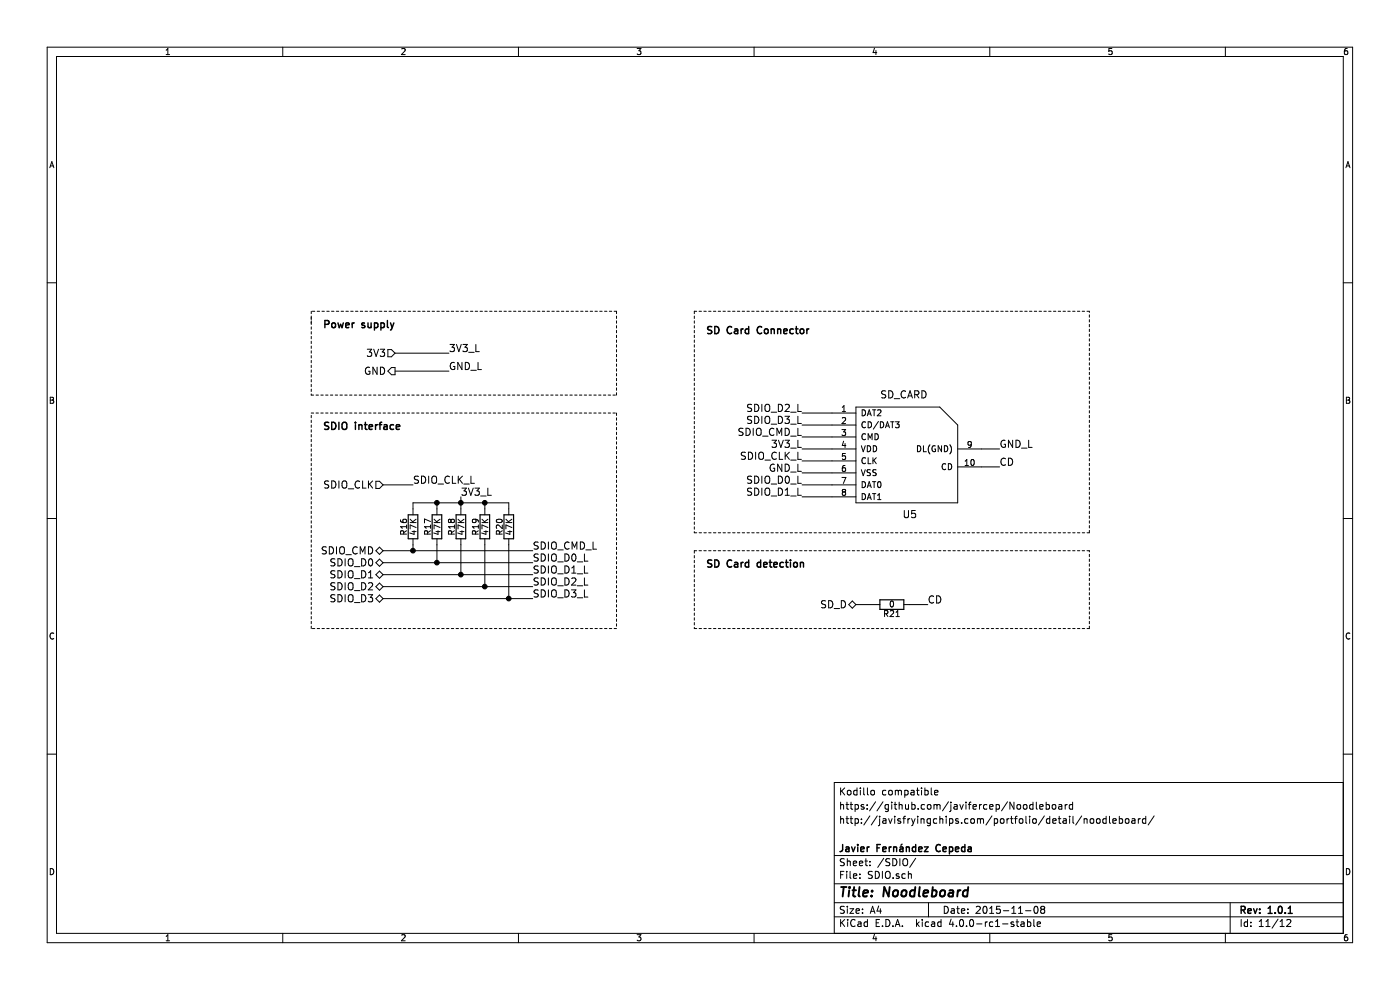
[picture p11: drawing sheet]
EESchema Schematic File Version 2
LIBS:Noodleboard-rescue
LIBS:power
LIBS:device
LIBS:transistors
LIBS:conn
LIBS:linear
LIBS:regul
LIBS:74xx
LIBS:cmos4000
LIBS:adc-dac
LIBS:memory
LIBS:xilinx
LIBS:microcontrollers
LIBS:dsp
LIBS:microchip
LIBS:analog_switches
LIBS:motorola
LIBS:texas
LIBS:intel
LIBS:audio
LIBS:interface
LIBS:digital-audio
LIBS:philips
LIBS:display
LIBS:cypress
LIBS:siliconi
LIBS:opto
LIBS:atmel
LIBS:contrib
LIBS:valves
LIBS:ChefLib
LIBS:ComponentLib
LIBS:Noodleboard-cache
EELAYER 25 0
EELAYER END
$Descr A4 11693 8268
encoding utf-8
Sheet 11 12
Title "Noodleboard"
Date "2015-11-08"
Rev "1.0.1"
Comp "Javier Fernández Cepeda"
Comment1 ""
Comment2 "http://javisfryingchips.com/portfolio/detail/noodleboard/"
Comment3 "https://github.com/javifercep/Noodleboard"
Comment4 "Kodillo compatible"
$EndDescr
$Comp
L SD_CARD U5
U 1 1
P 7600 3800
F 0 "U5" H 7600 3300 60  0000 C CNN
F 1 "SD_CARD" H 7550 4300 60  0000 C CNN
F 2 "ComponentLibv2:uSDCard" H 7300 3800 60  0001 C CNN
F 3 "Molex - 502570-0893" H 7300 3800 60  0001 C CNN
	1    7600 3800
	1    0    0    -1  
$EndComp
Text HLabel 3300 2950 0    60   Input ~ 0
3V3
Text HLabel 3300 3100 0    60   Output ~ 0
GND
Text HLabel 3200 4050 0    60   Input ~ 0
SDIO_CLK
Text HLabel 3200 4600 0    60   BiDi ~ 0
SDIO_CMD
Text HLabel 3200 4700 0    60   BiDi ~ 0
SDIO_D0
Text HLabel 3200 4800 0    60   BiDi ~ 0
SDIO_D1
Text HLabel 3200 4900 0    60   BiDi ~ 0
SDIO_D2
Text HLabel 3200 5000 0    60   BiDi ~ 0
SDIO_D3
Text HLabel 7150 5050 0    60   BiDi ~ 0
SD_D
Text Label 6700 3450 2    60   ~ 0
SDIO_D2_L
Text Label 6700 3550 2    60   ~ 0
SDIO_D3_L
Text Label 6700 3650 2    60   ~ 0
SDIO_CMD_L
Text Label 6700 3850 2    60   ~ 0
SDIO_CLK_L
Text Label 6700 4050 2    60   ~ 0
SDIO_D0_L
Text Label 6700 4150 2    60   ~ 0
SDIO_D1_L
Text Label 3750 2950 0    60   ~ 0
3V3_L
Text Label 3750 3100 0    60   ~ 0
GND_L
Wire Wire Line
	3300 2950 3750 2950
Wire Wire Line
	3300 3100 3750 3100
Wire Wire Line
	6700 3450 6950 3450
Wire Wire Line
	6700 3550 6950 3550
Wire Wire Line
	6700 3650 6950 3650
Wire Wire Line
	6700 3850 6950 3850
Wire Wire Line
	6700 4050 6950 4050
Wire Wire Line
	6700 4150 6950 4150
Text Label 6700 3950 2    60   ~ 0
GND_L
Wire Wire Line
	6700 3950 6950 3950
Text Label 6700 3750 2    60   ~ 0
3V3_L
Wire Wire Line
	6700 3750 6950 3750
Text Label 8350 3750 0    60   ~ 0
GND_L
Wire Wire Line
	8200 3750 8350 3750
Text Label 8350 3900 0    60   ~ 0
CD
Wire Wire Line
	8200 3900 8350 3900
Text Label 7750 5050 0    60   ~ 0
CD
$Comp
L R R21
U 1 1
P 7450 5050
F 0 "R21" V 7530 5050 50  0000 C CNN
F 1 "0" V 7450 5050 50  0000 C CNN
F 2 "Resistors_SMD:R_0603_HandSoldering" V 7380 5050 30  0001 C CNN
F 3 "" H 7450 5050 30  0000 C CNN
	1    7450 5050
	0    1    1    0   
$EndComp
Wire Wire Line
	7600 5050 7750 5050
Wire Wire Line
	7300 5050 7150 5050
Text Label 3450 4050 0    60   ~ 0
SDIO_CLK_L
Wire Wire Line
	3450 4050 3200 4050
Text Label 4450 4600 0    60   ~ 0
SDIO_CMD_L
Wire Wire Line
	3200 4600 4450 4600
$Comp
L R R16
U 1 1
P 3450 4400
F 0 "R16" V 3530 4400 50  0000 C CNN
F 1 "47K" V 3450 4400 50  0000 C CNN
F 2 "Resistors_SMD:R_0603_HandSoldering" V 3380 4400 30  0001 C CNN
F 3 "" H 3450 4400 30  0000 C CNN
	1    3450 4400
	-1   0    0    1   
$EndComp
Text Label 3850 4150 0    60   ~ 0
3V3_L
Wire Wire Line
	3450 4200 3450 4250
Wire Wire Line
	3450 4550 3450 4600
Connection ~ 3450 4600
$Comp
L R R17
U 1 1
P 3650 4400
F 0 "R17" V 3730 4400 50  0000 C CNN
F 1 "47K" V 3650 4400 50  0000 C CNN
F 2 "Resistors_SMD:R_0603_HandSoldering" V 3580 4400 30  0001 C CNN
F 3 "" H 3650 4400 30  0000 C CNN
	1    3650 4400
	-1   0    0    1   
$EndComp
$Comp
L R R18
U 1 1
P 3850 4400
F 0 "R18" V 3930 4400 50  0000 C CNN
F 1 "47K" V 3850 4400 50  0000 C CNN
F 2 "Resistors_SMD:R_0603_HandSoldering" V 3780 4400 30  0001 C CNN
F 3 "" H 3850 4400 30  0000 C CNN
	1    3850 4400
	-1   0    0    1   
$EndComp
$Comp
L R R19
U 1 1
P 4050 4400
F 0 "R19" V 4130 4400 50  0000 C CNN
F 1 "47K" V 4050 4400 50  0000 C CNN
F 2 "Resistors_SMD:R_0603_HandSoldering" V 3980 4400 30  0001 C CNN
F 3 "" H 4050 4400 30  0000 C CNN
	1    4050 4400
	-1   0    0    1   
$EndComp
$Comp
L R R20
U 1 1
P 4250 4400
F 0 "R20" V 4330 4400 50  0000 C CNN
F 1 "47K" V 4250 4400 50  0000 C CNN
F 2 "Resistors_SMD:R_0603_HandSoldering" V 4180 4400 30  0001 C CNN
F 3 "" H 4250 4400 30  0000 C CNN
	1    4250 4400
	-1   0    0    1   
$EndComp
Wire Wire Line
	3850 4150 3850 4250
Wire Wire Line
	3450 4200 4250 4200
Wire Wire Line
	4250 4200 4250 4250
Connection ~ 3850 4200
Wire Wire Line
	4050 4250 4050 4200
Connection ~ 4050 4200
Wire Wire Line
	3650 4250 3650 4200
Connection ~ 3650 4200
Text Label 4450 4700 0    60   ~ 0
SDIO_D0_L
Text Label 4450 4800 0    60   ~ 0
SDIO_D1_L
Text Label 4450 4900 0    60   ~ 0
SDIO_D2_L
Text Label 4450 5000 0    60   ~ 0
SDIO_D3_L
Wire Wire Line
	3200 4700 4450 4700
Wire Wire Line
	3200 4800 4450 4800
Wire Wire Line
	3200 4900 4450 4900
Wire Wire Line
	3200 5000 4450 5000
Wire Wire Line
	3650 4550 3650 4700
Connection ~ 3650 4700
Wire Wire Line
	3850 4550 3850 4800
Connection ~ 3850 4800
Wire Wire Line
	4050 4550 4050 4900
Connection ~ 4050 4900
Wire Wire Line
	4250 4550 4250 5000
Connection ~ 4250 5000
Wire Notes Line
	5800 2600 5800 4450
Wire Notes Line
	5800 4450 9100 4450
Wire Notes Line
	9100 4450 9100 2600
Wire Notes Line
	9100 2600 5800 2600
Text Notes 5900 2800 0    60   ~ 12
SD Card Connector
Wire Notes Line
	2600 2650 2600 3300
Wire Notes Line
	2600 3300 5150 3300
Wire Notes Line
	5150 3300 5150 2600
Wire Notes Line
	5150 2600 2600 2600
Wire Notes Line
	2600 2600 2600 2700
Wire Notes Line
	2600 3450 5150 3450
Wire Notes Line
	5150 3450 5150 5250
Wire Notes Line
	5150 5250 2600 5250
Wire Notes Line
	2600 5250 2600 3450
Wire Notes Line
	5800 4600 5800 5250
Wire Notes Line
	5800 5250 9100 5250
Wire Notes Line
	9100 5250 9100 4600
Wire Notes Line
	9100 4600 5800 4600
Text Notes 2700 2750 0    60   ~ 12
Power supply
Text Notes 2700 3600 0    60   ~ 12
SDIO interface
Text Notes 5900 4750 0    60   ~ 12
SD Card detection
$EndSCHEMATC
